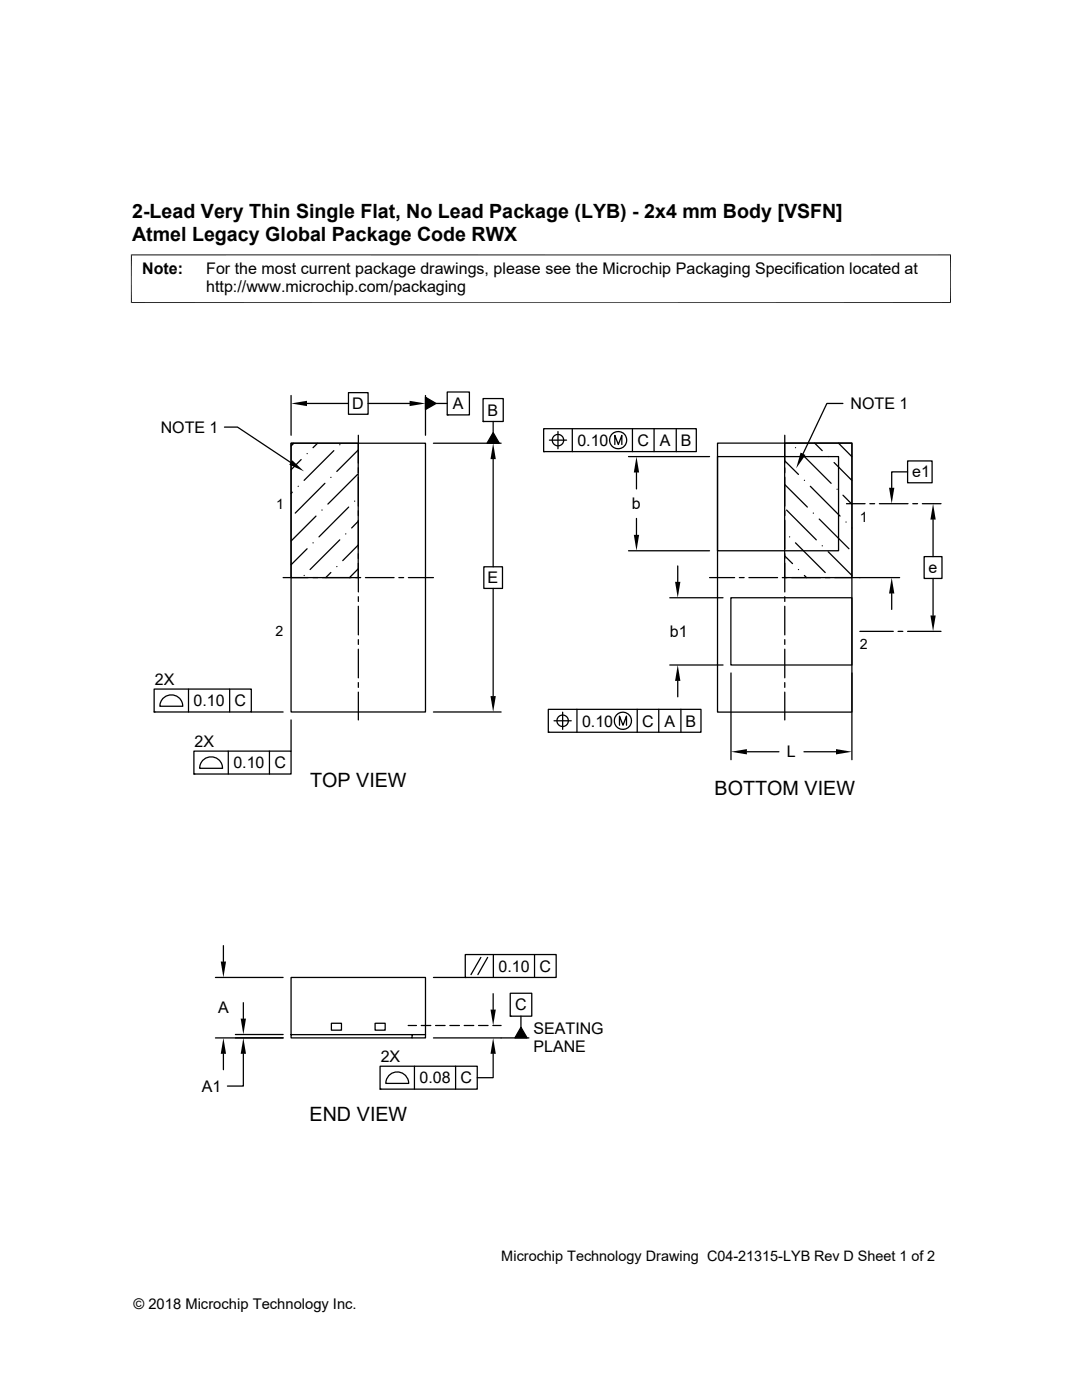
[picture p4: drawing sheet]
<svg xmlns="http://www.w3.org/2000/svg" width="216mm" height="279mm" viewBox="0 0 216 279" stroke-linecap="round" stroke-linejoin="round" font-family="sans-serif">
<g fill="none" stroke="#000" stroke-width=".25">
<path d="M58.1 78.9v8M69.5 78.4h3.9v4.3h-3.9zM84.9 78.9v8M84.9 79.3l2.1 1.2-2.1 1.2zM89.2 78.2h4.5v4.6h-4.5zM96.4 79.5h4v4.6h-4zM44.8 85.2h2.6l10.6 7.1M58.1 88.5h26.8v53.6h-26.8zM58.1 88.5h13.4v26.8h-13.4zM58.3 98.2l-.2 .3M58.6 88.5l-.5 .5M59.5 97h.1"/>
<path d="M60.1 91.7l-2 2M61.3 80.5h8.2M61.3 90.5h.1M63.4 88.5l-.9 .8M64.8 96.5l-5.9 5.9M66 95.3h.1M66.6 89.9l-5.9 6M67.8 88.8h.1M71.4 94.7l-6 5.9M71.5 89.8l-4.3 4.3M71.5 86.9v5.5M71.5 93.4v.9"/>
<path d="M71.5 95.3v5.7M73.4 80.5h8.3M86.5 88.5h13.5M87 80.5h2.2M89.2 82.8h.1M96.4 84.1h.1M98.4 91.6v21.5M98.4 86.3l1.2 2.2h-2.4zM98.4 84.1v2.2M108.5 85.6h30.4v4.5h-30.4zM108.5 90.1h.1M109.6 87.8h3.5"/>
<path d="M111.3 86.1v3.5M114.2 85.6v4.5M122.7 88.7v-1.8l.7 1.8 .7-1.8v1.8M125.4 91.1h16.2M126.2 85.6v4.5M127 94.3v3.3M130.5 85.6v4.5M134.9 85.6v4.5M143.2 88.4h26.8v53.7h-26.8zM143.2 91.1h24.1v18.8h-24.1zM156.6 96.7l4.5 4.5M156.6 91.9l2.7 2.8"/>
<path d="M156.6 88.4h13.4v26.9h-13.4zM156.6 86.9v5.5M156.6 93.4v.9M156.6 95.3v5.7M158.7 89.3h.1M159.9 90.5l5.9 6M160.5 95.9h.1M161.7 97l5.9 6M162.6 88.4l1.5 1.5M165.2 91.1h.1M166.4 92.3l3.6 3.6M167 97.6h.1"/>
<path d="M167.3 88.4l2.7 2.7M168.2 80.5h-3.2l-4.8 10.1M168.2 98.8l1.8 1.8M181.1 92h4.9v4.4h-4.9zM181.1 94.2h-3.2v3.1M56.5 115.3h5M60.7 114.9h.1M61.3 109.5l-3.2 3.2M62.4 115.3h1M62.5 108.3h.1M63.1 103l-5 5M64.2 101.8h.1"/>
<path d="M64.3 115.3h5.8M66 114.3l-1 1M67.2 113.1h.1M67.8 107.7l-5.9 6M69 106.6h.1M69.6 101.2l-6 5.9M70.8 100h.1M71 115.3h1M71.5 104l-1.3 1.4M71.5 113.5l-1.8 1.8M71.5 108.8l-3.1 3.1M71.5 101.9v1"/>
<path d="M71.5 103.8v5.8M71.5 110.5v1M71.5 112.4v5.7M71.5 119.1v.9M72.9 115.3h5.7M79.6 115.3h.9M81.5 115.3h5M96.5 113.1h3.8v4.3h-3.8zM98.4 117.4v21.5M125.4 109.9h16.2M127 103.5v3.2M133.6 119.3h10.7"/>
<path d="M135.2 112.9v3.2M141.6 115.3h5M145.8 119.3h24.2v13.4h-24.2zM147.5 115.3h1M149.4 115.3h5.8M156.1 115.3h1M156.6 110.9l1.5 1.6M156.6 101.9v1M156.6 103.8v5.8M156.6 110.5v1M156.6 112.4v5.7M156.6 119.1v.9"/>
<path d="M157 101.8l5.9 5.9M157.5 107.1h.1M158 115.3h5.7M158.7 108.3l6 6M159.3 113.7h.1M160.5 114.9l.4 .4M162.3 102.4h.1M163.5 103.6l5.9 5.9M164.1 108.9h.1M164.7 115.3h.9M165.2 110.1l4.8 4.8M166.6 115.3h12.9"/>
<path d="M168.8 104.2h.1M168.9 100.5h3.7M170 105.4h.1M173.6 100.5h.9M175.5 100.5h5.7M177.9 118.4v3.2M182.1 100.5h1M184 100.5h3.8M184.4 111.1h3.6v4.3h-3.6zM186.2 103.7v7.4M186.2 115.4v7.4M30.8 137.5h19.3v4.6h-19.3z"/>
<path d="M32.7 139.2a2.29 2.29 0 0 1 2.4-.3 2.29 2.29 0 0 1 1.4 2h-4.6l.3-1.1zM37.6 137.5v4.6M45.8 137.5v4.6M71.5 121v5.7M71.5 127.7v.9M71.5 129.6v5.7M71.5 136.2v1M71.5 138.1v5.6M133.6 132.7h10.7M135.2 135.9v3.2M145.9 134.3v17.3M156.6 121v5.7"/>
<path d="M156.6 127.7v.9M156.6 129.6v5.7M156.6 136.2v1M156.6 138.1v5.6M170 134.3v17.3M171.6 126h6.6M179.2 126h.9M181.1 126h6.7M30.8 142.1h.1M38.7 149.9h19.4v4.6h-19.4zM38.7 154.5h.1M40.6 151.6a2.29 2.29 0 0 1 2.5-.4 2.29 2.29 0 0 1 1.3 2.1h-4.6l.4-1.1z"/>
<path d="M45.6 149.9v4.6M50.1 142.1h6.4M53.8 149.9v4.6M58.1 143.7v6.2M86.5 142.1h13.5M109.4 141.6h30.5v4.5h-30.5zM109.4 146.1h.1M110.6 143.8h3.4M112.3 142.1v3.5M115.1 141.6v4.5M123.6 144.7v-1.8l.7 1.8 .7-1.8v1.8M127.1 141.6v4.5"/>
<path d="M131.4 141.6v4.5M135.9 141.6v4.5M149 150h6.4M160.4 150h6.4M43 195.1h13.5M44.6 188.7v3.2M58.1 195.1h26.8v11.4h-26.8h24.1v.6h-24.1zM86.5 195.1h6.3M92.8 190.5h18.2v4.6h-18.2zM92.8 195.1h.1M95.9 191.1l-1.9 3.4M97.3 191.1l-1.9 3.4"/>
<path d="M98.4 198.3v3.2M98.4 190.5v4.6M101.8 198.2h4.3v4.6h-4.3zM106.7 190.5v4.6M43 207.1h13.5M44.6 210.3v3.2M47 206.5h9.5M48.6 210.3v6.4h-3.2M48.6 200.1v3.2M66.1 204.2h2v1.4h-2zM74.8 204.2h2.1v1.4h-2.1zM75.8 212.8h19.4v4.6h-19.4z"/>
<path d="M75.8 217.4h.1M77.7 214.5a2.29 2.29 0 0 1 2.5-.4 2.29 2.29 0 0 1 1.4 2.1h-4.6l.3-1.1zM81.4 204.7h1.7M82.7 212.8v4.6M84.1 204.7h1.9M84.9 206.5v.6h-2.7M86.5 207.1h19M86.9 204.7h1.9M89.8 204.7h1.9M90.9 212.8v4.6M92.6 204.7h1.9M95.5 204.7h1.9"/>
<path d="M98.3 204.7h1.7M98.4 210.3v4.8h-3.2M101.8 202.8h.1M103.9 205l1.3 2.1h-2.5zM103.9 202.8v2.2"/>
<circle cx="111.3" cy="87.8" r="1.14"/>
<circle cx="123.3" cy="87.8" r="1.71"/>
<circle cx="112.3" cy="143.8" r="1.14"/>
<circle cx="124.3" cy="143.9" r="1.72"/>
</g>
<g fill="#000">
<path d="M58.1 80.5l3.2-.5v1zM81.7 80l3.2 .5-3.2 .5zM58.3 91.9l2.4 2.2-3-1.4zM84.9 79.3l2.1 1.2-2.1 1.2zM98.4 88.5l.5 3.1h-1zM98.4 86.3l1.2 2.2h-2.4zM127 91.1l.5 3.2h-1zM159.7 90.3l1 .5-1.8 2.7zM177.4 97.3h1.1l-.6 3.2zM126.5 106.7h1l-.5 3.2zM134.7 116.1h1.1l-.6 3.2zM177.9 115.3l.6 3.1h-1.1z"/>
<path d="M186.2 100.5l.5 3.2h-1zM97.9 138.9h1l-.5 3.2zM135.2 132.7l.6 3.2h-1.1zM185.7 122.8h1l-.5 3.2zM145.9 150l3.1-.5v1.1zM166.8 149.5l3.2 .5-3.2 .6zM44 191.9h1.1l-.5 3.2zM44.6 207.1l.5 3.2h-1.1zM48 203.3h1.1l-.5 3.2zM48.6 207.1l.5 3.2h-1.1zM97.9 201.5h1l-.5 3.2zM98.4 207.1l.5 3.2h-1z"/>
<path d="M103.9 205l1.3 2.1h-2.5z"/>
</g>
<path d="M26.1 50.9h163.7M26.2 50.8v9.7M189.7 50.8v9.7M26.1 60.4h163.7" fill="none" stroke="#000" stroke-width=".2"/>
<g font-size="3.9">
<text x="26.4" y="43.5">2-Lead Very Thin Single Flat, No Lead Package (LYB) - 2x4 mm Body [VSFN]</text>
<text x="26.4" y="48">Atmel Legacy Global Package Code RWX</text>
<text x="61.9" y="157">TOP VIEW</text>
<text x="142.6" y="158.6">BOTTOM VIEW</text>
<text x="61.8" y="223.6">END VIEW</text>
</g>
<g font-size="3.2">
<text x="28.4" y="54.6">Note:</text>
<text x="41.1" y="58.3">http://www.microchip.com/packaging</text>
<text x="41.1" y="54.6">For the most current package drawings, please see the Microchip Packaging Specification located at</text>
<text x="70.3" y="81.7">D</text>
<text x="90.4" y="81.7">A</text>
<text x="97.3" y="83">B</text>
<text x="169.7" y="81.6">NOTE 1</text>
<text x="32.1" y="86.4">NOTE 1</text>
<text x="115.2" y="89">0.10</text>
<text x="127.2" y="89">C</text>
<text x="131.7" y="89">A</text>
<text x="135.8" y="89">B</text>
<text x="182" y="95.3">e1</text>
<text x="126.1" y="101.6">b</text>
<text x="97.3" y="116.4">E</text>
<text x="185.3" y="114.4">e</text>
<text x="133.6" y="127.1">b1</text>
<text x="30.9" y="136.7">2X</text>
<text x="38.6" y="140.9">0.10</text>
<text x="46.8" y="140.9">C</text>
<text x="38.8" y="149.1">2X</text>
<text x="116.1" y="145">0.10</text>
<text x="128.1" y="145">C</text>
<text x="132.6" y="145">A</text>
<text x="136.8" y="145">B</text>
<text x="46.6" y="153.3">0.10</text>
<text x="54.8" y="153.3">C</text>
<text x="157" y="151.2">L</text>
<text x="99.5" y="193.9">0.10</text>
<text x="107.7" y="193.9">C</text>
<text x="43.5" y="202.2">A</text>
<text x="102.8" y="201.7">C</text>
<text x="106.4" y="206.3">SEATING</text>
<text x="106.4" y="210">PLANE</text>
<text x="76" y="212">2X</text>
<text x="40.3" y="217.9">A1</text>
<text x="83.7" y="216.2">0.08</text>
<text x="91.9" y="216.2">C</text>
</g>
<g font-size="2.9">
<text x="100" y="251.7">Microchip Technology Drawing C04-21315-LYB Rev D Sheet 1 of 2</text>
<text x="26.6" y="261.3">© 2018 Microchip Technology Inc.</text>
</g>
<g font-size="2.8">
<text x="55.1" y="101.5">1</text>
<text x="171.6" y="104.1">1</text>
<text x="55" y="127">2</text>
<text x="171.6" y="129.6">2</text>
</g>
</svg>
